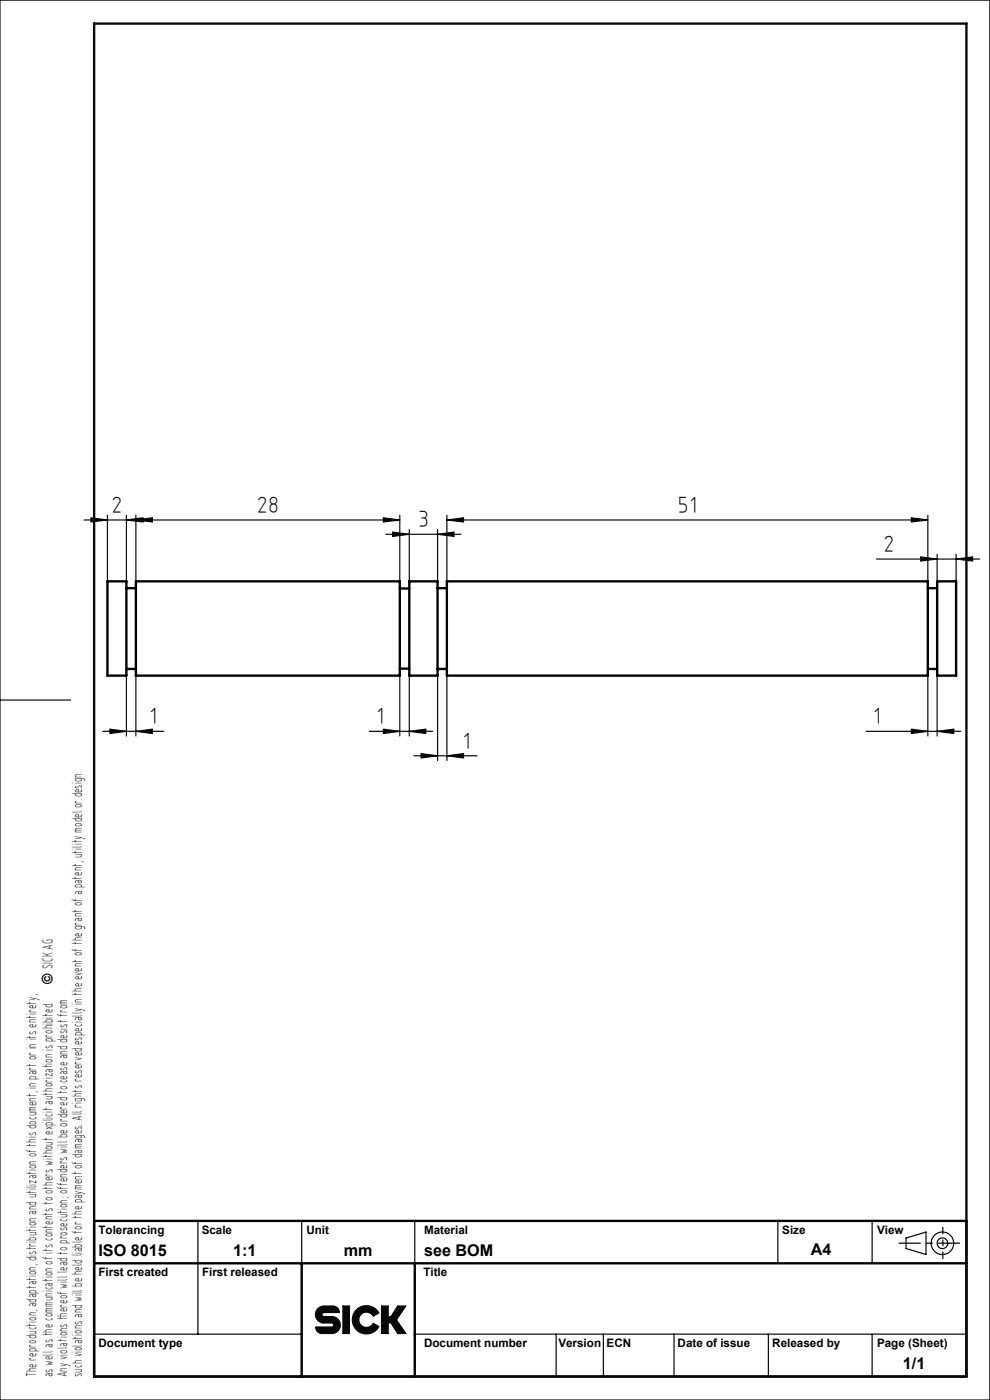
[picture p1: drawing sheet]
<svg xmlns="http://www.w3.org/2000/svg" width="210mm" height="297mm" viewBox="0 0 210 297" stroke-linecap="round" stroke-linejoin="round" font-family="sans-serif">
<g fill="none" stroke="#000" stroke-width=".25">
<path d="M42 259v9M64 259v9.1M88 259v9M165 259v9M185 259v9M42 268.1v14.9M192.2 262.6l4.2-1.2v4.7l-4.2-1.2zM20 283h44M88 283h117M118 283v9M128 283v9M143 283v9"/>
<path d="M163 283v9M185 283v9"/>
<circle cx="199.9" cy="263.7" r="1.13"/>
<circle cx="199.9" cy="263.7" r="2.39"/>
</g>
<path d="M0 0h210v297h-210zM0 148.5h15M67.3 277.7l.5-.4 .7-.2h2.3a1.4 1.4 0 0 1 1.2 1.3l-3.5 .1a.42 .42 0 0 0-.2 .5 .42 .42 0 0 0 .4 .3h1.7a1.8 1.8 0 0 1 1.8 1.8 1.8 1.8 0 0 1-1.8 1.8h-2.2a1.4 1.4 0 0 1-1.2-1.4h3.6a.42 .42 0 0 0 .2-.5 .42 .42 0 0 0-.4-.3h-1.7a1.8 1.8 0 0 1-1.6-1.1 1.8 1.8 0 0 1 .2-1.9zM72.7 277.1h1.4v5.8h-1.4zM75.7 277.8a3 3 0 0 1 4.7 .7l-1.2 .7a1.61 1.61 0 0 0-2.5-.5 1.61 1.61 0 0 0 0 2.5 1.61 1.61 0 0 0 2.5-.5l1.2 .7a3 3 0 0 1-4.5 1 3 3 0 0 1-.2-4.6zM80.9 277.1h1.4v2.3h.6l1.4-2.3h1.8l-2 2.9 2 2.9h-1.8l-1.4-2.3h-.6v2.3h-1.4z" fill="none" stroke="#0a0605" stroke-width=".25"/>
<path d="M200 267v-6.6" fill="none" stroke="#000" stroke-width=".25" stroke-dasharray="15.2 1.3 1.3 1.3" stroke-dashoffset="13.8"/>
<path d="M190.7 263.7h12.9" fill="none" stroke="#000" stroke-width=".25" stroke-dasharray="15.2 1.3 1.3 1.3" stroke-dashoffset="10.7"/>
<path d="M20 259h185v33h-185zM20 268h185M64 268v24M88 268v24" fill="none" stroke="#000" stroke-width=".5"/>
<path d="M20 5h185v287h-185z" fill="none" stroke="#0a0605" stroke-width=".5"/>
<path d="M67.5 277.5l-.4 .6-.2 .5 .1 .9 .3 .6 .5 .4 .7 .2h2.1l.2 .5-.3 .3h-3.5l.2 .8 .5 .4 .4 .2 2.8-.1a1.8 1.8 0 0 0 1.3-2 1.8 1.8 0 0 0-1.8-1.5h-1.8l-.3-.2v-.3l.4-.4h3.3l-.1-.6-.5-.5-.6-.2h-2.3zM72.7 277.1v5.8h1.4v-5.8zM75.6 277.9a2.99 2.99 0 0 0 .4 4.5 2.99 2.99 0 0 0 4.4-1l-1.2-.7-.4 .5a1.62 1.62 0 0 1-2.4-.3 1.62 1.62 0 0 1 .5-2.3 1.62 1.62 0 0 1 2.3 .6l1.2-.7a2.97 2.97 0 0 0-4.8-.6zM80.9 277.1v5.8h1.4v-2.3h.6l1.4 2.3h1.8l-2-2.9 2-2.9h-1.8l-1.4 2.3h-.6v-2.3z" fill-rule="evenodd" fill="#0a0605"/>
<g fill="none" stroke="#0a0605" stroke-width=".25">
<path d="M17.8 110.3h67M19.3 109.9l3.5 .4-3.5 .4zM22.8 109.3v14M26.8 110.3l3.5-.4v.8zM26.8 109.3v14M28.8 110.3l3.5-.4v.8zM28.8 109.3v14M81.3 109.9l3.5 .4-3.5 .4zM81.8 113.3h16M83.3 112.9l3.5 .4-3.5 .5zM84.8 109.3v14M86.8 112.4v10.9"/>
<path d="M92.8 113.3l3.5-.4v.9zM92.8 112.4v10.9M94.8 110.3l3.5-.4v.8zM94.8 110.3h102M94.8 109.3v14M185.9 118.6h21.9M193.3 109.9l3.5 .4-3.5 .4zM195.3 118.1l3.5 .5-3.5 .4zM196.8 109.3v14M198.8 117.6v5.7M202.8 118.6l3.5-.5v.9zM202.8 117.6v5.7"/>
<path d="M21.8 155.1h12.9M23.3 154.7l3.5 .4-3.5 .5zM26.8 143.3v12.8M28.8 155.1l3.5-.4v.9zM28.8 143.3v12.8M78.4 155.1h13.4M81.3 154.7l3.5 .4-3.5 .5zM84.8 143.3v12.8M86.8 155.1l3.5-.4v.9zM86.8 143.3v12.8M89.3 159.9l3.5 .4-3.5 .5zM92.8 143.3v18.1"/>
<path d="M94.8 143.3v18.1M183.7 155.1h20.1M193.3 154.7l3.5 .4-3.5 .5zM196.8 143.3v12.8M198.8 155.1l3.5-.4v.9zM198.8 143.3v12.8M87.8 160.3h13.4M94.8 160.3l3.5-.4v.9z"/>
</g>
<path d="M19.3 109.9l3.5 .4-3.5 .4zM26.8 110.3l3.5-.4v.8zM23.3 154.7l3.5 .4-3.5 .5zM28.8 155.1l3.5-.4v.9zM28.8 110.3l3.5-.4v.8zM81.3 109.9l3.5 .4-3.5 .4zM81.3 154.7l3.5 .4-3.5 .5zM86.8 155.1l3.5-.4v.9zM89.3 159.9l3.5 .4-3.5 .5zM94.8 160.3l3.5-.4v.9zM83.3 112.9l3.5 .4-3.5 .5zM92.8 113.3l3.5-.4v.9zM94.8 110.3l3.5-.4v.8zM193.3 109.9l3.5 .4-3.5 .4zM193.3 154.7l3.5 .4-3.5 .5zM198.8 155.1l3.5-.4v.9zM195.3 118.1l3.5 .5-3.5 .4zM202.8 118.6l3.5-.5v.9z" fill="#0a0605"/>
<g fill="none" stroke="#000" stroke-width=".5">
<path d="M22.8 123.3h4v20h-4zM26.8 124.8h2M28.8 123.3h56v20h-56zM84.8 124.8h2M86.8 123.3h6v20h-6zM92.8 124.8h2M94.8 123.3h102v20h-102zM196.8 124.8h2M198.8 123.3h4v20h-4zM26.8 141.9h2M84.8 141.8h2M92.8 141.9h2"/>
<path d="M196.8 141.9h2"/>
</g>
<g font-size="5" fill="#0a0605">
<text x="23.6" y="108.8">2</text>
<text x="54.4" y="108.8">28</text>
<text x="88.6" y="111.8">3</text>
<text x="143.7" y="108.8">51</text>
<text x="187.3" y="117.1">2</text>
<text x="31.6" y="153.6">1</text>
<text x="79.8" y="153.6">1</text>
<text x="185.1" y="153.6">1</text>
<text x="98.1" y="158.8">1</text>
</g>
<g font-size="3.4">
<text x="20.9" y="266.5">ISO 8015</text>
<text x="49.4" y="266.4">1:1</text>
<text x="72.9" y="266.4">mm</text>
<text x="89.9" y="266.4">see BOM</text>
<text x="172" y="266.3">A4</text>
<text x="191.5" y="290.4">1/1</text>
</g>
<text font-size="3.2" x="11.2" y="208.8" transform="rotate(-90 11.2 208.8)">© SICK AG</text>
<g font-size="3.1">
<text x="7.8" y="292.2" transform="rotate(-90 7.8 292.2)">The reproduction, adaptation, distribution and utilization of this document, in part or in its entirety,</text>
<text x="11.2" y="292.2" transform="rotate(-90 11.2 292.2)">as well as the communication of its contents to others without explicit authorization is prohibited.</text>
<text x="14.3" y="292.2" transform="rotate(-90 14.3 292.2)">Any violations thereof will lead to prosecution; offenders will be ordered to cease and desist from</text>
<text x="17.5" y="292.2" transform="rotate(-90 17.5 292.2)">such violations and will be held liable for the payment of damages. All rights reserved especially in the event of the grant of a patent, utility model or design.</text>
</g>
<g font-size="2.5">
<text x="20.9" y="261.7">Tolerancing</text>
<text x="42.8" y="261.7">Scale</text>
<text x="65" y="261.7">Unit</text>
<text x="89.9" y="261.7">Material</text>
<text x="165.9" y="261.7">Size</text>
<text x="186" y="261.7">View</text>
<text x="20.9" y="270.7">First created</text>
<text x="42.9" y="270.7">First released</text>
<text x="89.8" y="270.7">Title</text>
<text x="20.9" y="285.7">Document type</text>
<text x="89.9" y="285.7">Document number</text>
<text x="118.4" y="285.7">Version</text>
<text x="128.7" y="285.7">ECN</text>
<text x="143.7" y="285.7">Date of issue</text>
<text x="163.8" y="285.7">Released by</text>
<text x="186" y="285.7">Page (Sheet)</text>
</g>
</svg>
